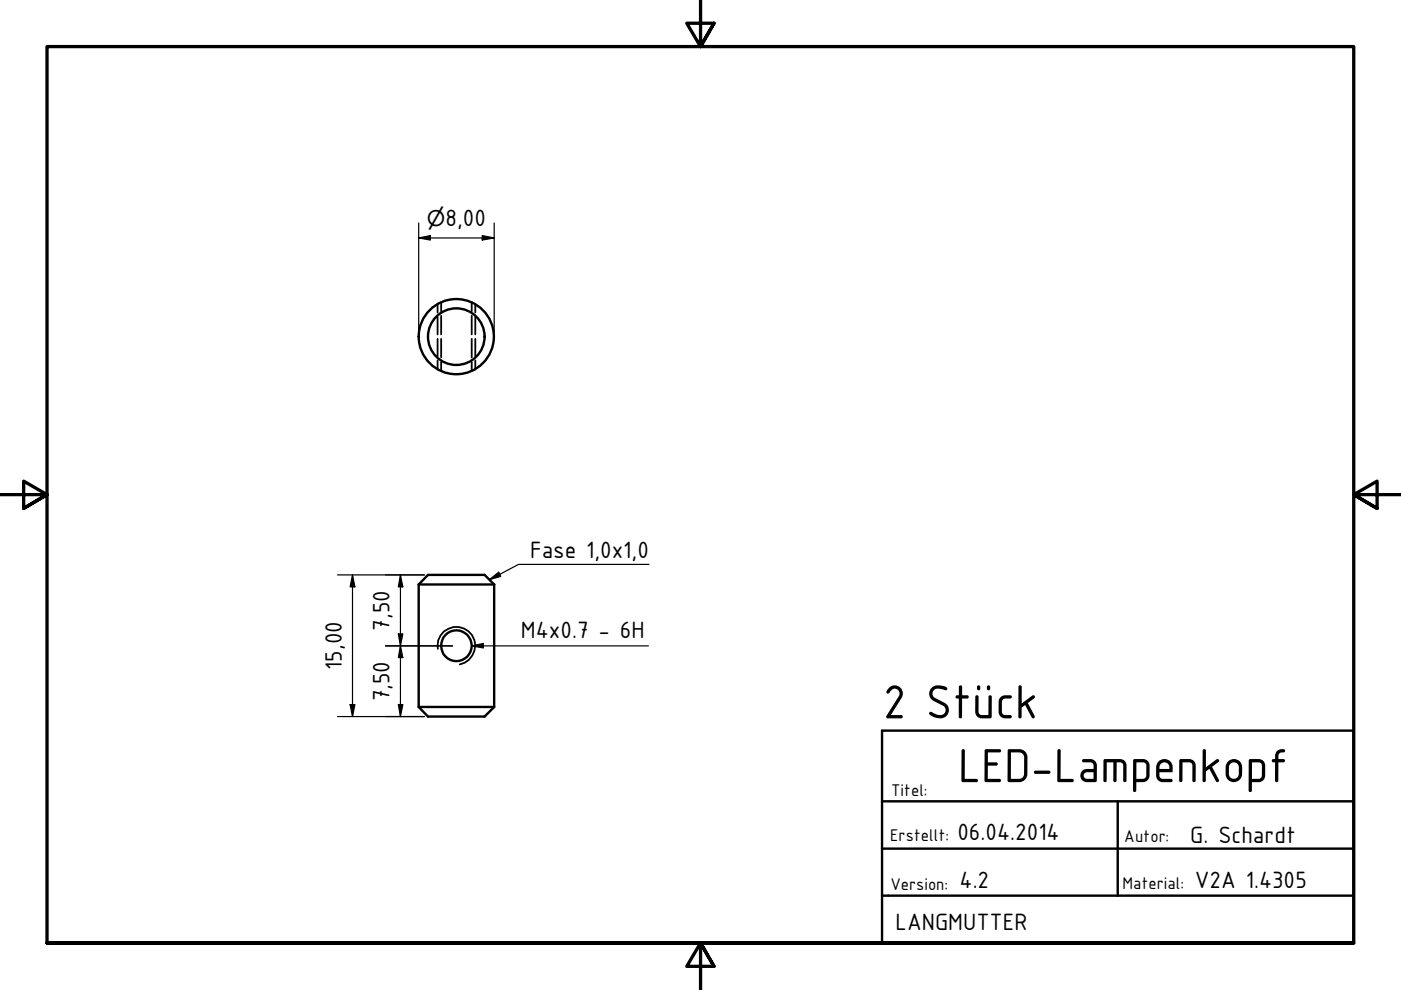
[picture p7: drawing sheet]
<svg xmlns="http://www.w3.org/2000/svg" width="297mm" height="210mm" viewBox="0 0 297 210" stroke-linecap="round" stroke-linejoin="round" font-family="sans-serif">
<!-- layer: Sichtbar (ISO) -->
<g fill="none" stroke="#000" stroke-width=".51">
<path d="M88.8 123.9l1.9-2h12l2.1 2M88.8 123.9h16M88.8 123.9v26M104.8 123.9v26M88.8 149.9h16M88.8 149.9l1.9 2h12l2.1-2"/>
<circle cx="96.7" cy="71.4" r="6"/>
<circle cx="96.7" cy="71.4" r="8"/>
<circle cx="96.8" cy="136.9" r="3.2"/>
</g>
<!-- layer: Sichtbar schmal (ISO) -->
<path d="M92.8 137.6a4 4 0 0 1 3.3-4.6 4 4 0 0 1 4.6 3.3 4 4 0 0 1-3.2 4.6" fill="none" stroke="#000" stroke-width=".38"/>
<!-- layer: Verdeckt (ISO) -->
<g fill="none" stroke="#000" stroke-width=".38">
<path d="M92.8 64.4v1.9M92.8 67.2v3.7M92.8 71.9v3.6M92.8 76.4v1.9M93.5 64v2M93.5 67v3.9M93.5 71.9v3.9M93.5 76.7v2M100 64v2M100 67v3.9M100 71.9v3.9M100 76.7v2"/>
<path d="M100.8 64.4v1.9M100.8 67.2v3.7M100.8 71.9v3.6M100.8 76.4v1.9"/>
</g>
<!-- layer: Rahmen (ISO) -->
<path d="M148.5 -.1v10l-2.9-5h5.8l-2.9 5 2.9-5M0 104.9h10l-5-2.9v5.8l5-2.9-5 2.9M297 104.9h-10l5-2.9v5.8l-5-2.9 5 2.9M10 199.9v-190h277v190h-277h277M151.4 204.9l-2.9-5 2.9 5h-5.8l2.9-5v10" fill="none" stroke="#000" stroke-width=".7"/>
<!-- layer: Titel (ISO) -->
<path d="M187 154.9h100v45h-100zM187 169.9h100M187 179.9h100M237 169.9v20M187 189.9h100" fill="none" stroke="#000" stroke-width=".51"/>
<g fill="none" stroke="#000" stroke-width=".25">
<path d="M88.8 50.5l2.4-.6v1zM88.8 50.5h16M88.8 47.3v23.3M102.2 49.9l2.6 .6-2.6 .4zM104.8 47.3v23.3M71.6 121.9h18.4M74.7 121.9l.5 2.5h-1zM74.7 121.9v30M81.7 136.9h14.2M84.5 134.4h.9l-.5 2.5zM84.9 136.9l.5 2.5h-.9zM84.9 121.9l.5 2.5h-.9z"/>
<path d="M84.9 121.9v30M71.6 151.9h18.4M74.2 149.4h1l-.5 2.5zM84.5 149.4h.9l-.5 2.5z"/>
</g>
<g fill="#000">
<path d="M88.8 50.5l2.4-.6v1z" fill-rule="evenodd"/>
<path d="M102.2 49.9l2.6 .6-2.6 .4z" fill-rule="evenodd"/>
<path d="M74.7 121.9l.5 2.5h-1z" fill-rule="evenodd"/>
<path d="M84.5 134.4h.9l-.5 2.5z" fill-rule="evenodd"/>
<path d="M84.9 136.9l.5 2.5h-.9z" fill-rule="evenodd"/>
<path d="M84.9 121.9l.5 2.5h-.9z" fill-rule="evenodd"/>
<path d="M74.2 149.4h1l-.5 2.5z" fill-rule="evenodd"/>
<path d="M84.5 149.4h.9l-.5 2.5z" fill-rule="evenodd"/>
</g>
<!-- layer: Symbol (ISO) -->
<path d="M137.6 119.7h-27.7l-6.1 3.2M100 136.9l2.5-.5v1zM100 136.9h37.5M103.8 122.9l1.9-1.6 .5 .9z" fill="none" stroke="#000" stroke-width=".25"/>
<g fill="#000">
<path d="M100 136.9l2.5-.5v1z" fill-rule="evenodd"/>
<path d="M103.8 122.9l1.9-1.6 .5 .9z" fill-rule="evenodd"/>
</g>
<g font-size="10.9">
<text x="187.2" y="152.3">2 Stück</text>
<text x="203.1" y="165.8">LED-Lampenkopf</text>
</g>
<g font-size="5.4">
<text x="94.4" y="48">8,00</text>
<text x="112.4" y="118.3">Fase 1,0x1,0</text>
<text x="82.6" y="133.7" transform="rotate(-90 82.6 133.7)">7,50</text>
<text x="110.4" y="135.3">M4x0.7 - 6H</text>
<text x="72.5" y="142.1" transform="rotate(-90 72.5 142.1)">15,00</text>
<text x="82.6" y="148.7" transform="rotate(-90 82.6 148.7)">7,50</text>
<text x="203" y="178">06.04.2014</text>
<text x="252.3" y="178.8">G. Schardt</text>
<text x="203.5" y="188.2">4.2</text>
<text x="253.3" y="188.2">V2A 1.4305</text>
<text x="189.9" y="197.1">LANGMUTTER</text>
</g>
<text font-size="4.6" x="90.5" y="48">⌀</text>
<g font-size="3.9">
<text x="188.9" y="168.7">Titel:</text>
<text x="188.7" y="178.3">Erstellt:</text>
<text x="238.4" y="178.5">Autor:</text>
<text x="188.8" y="188.6">Version:</text>
<text x="238" y="188.4">Material:</text>
</g>
</svg>
